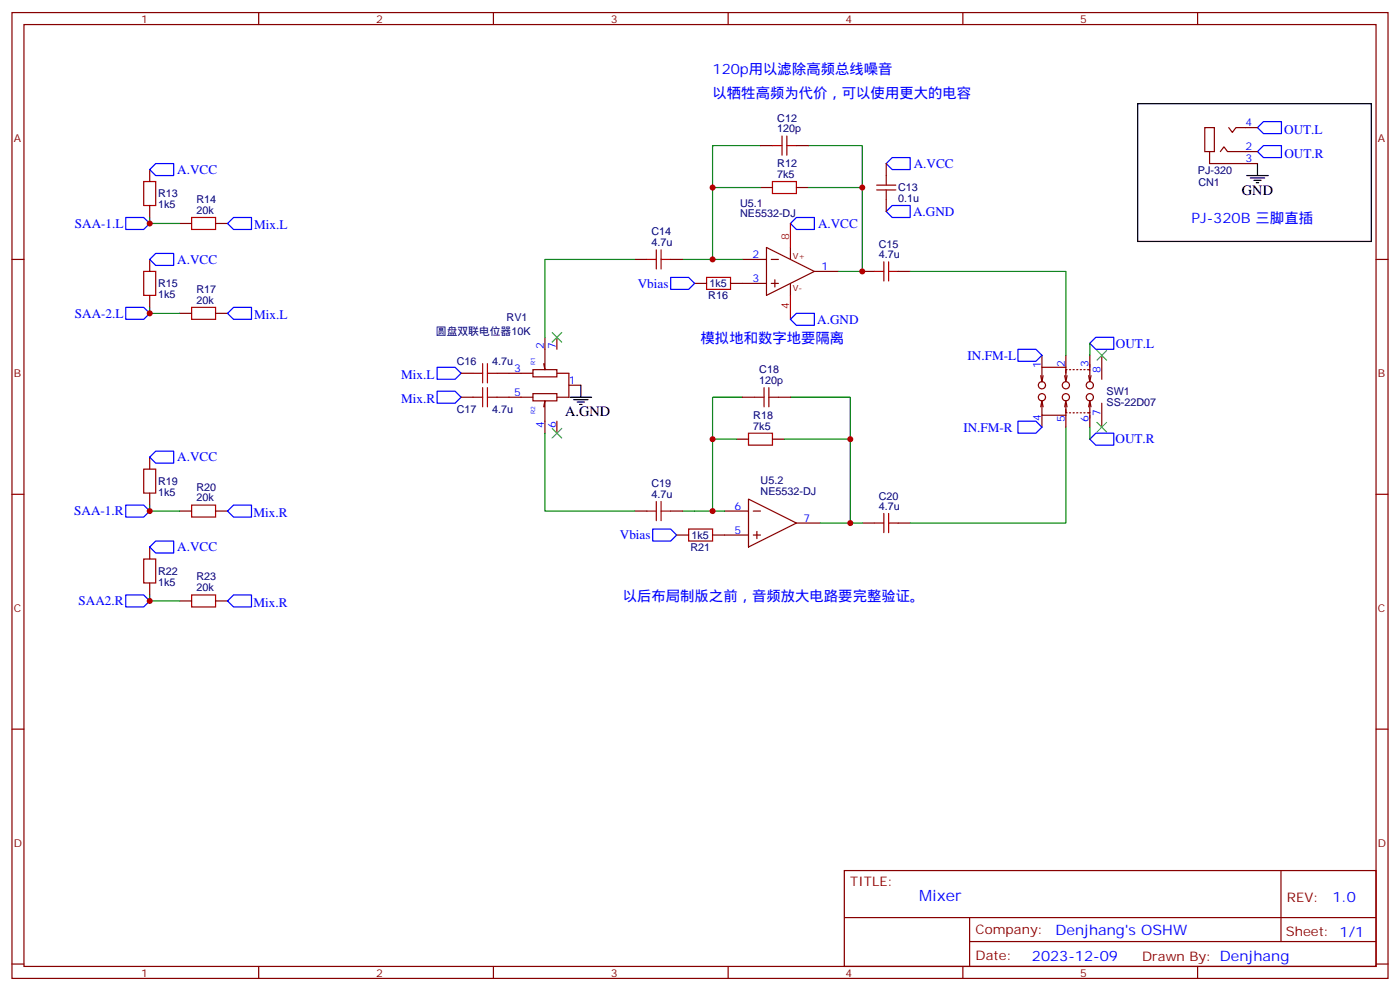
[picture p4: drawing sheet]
<svg xmlns="http://www.w3.org/2000/svg" width="412mm" height="292mm" viewBox="0 0 412 292" stroke-linecap="round" stroke-linejoin="round" font-family="sans-serif">
<g fill="none" stroke="#870000" stroke-width=".35">
<path d="M3.5 3.7h405.4v284.3h-405.4zM7.1 7.2h398.2v277.3h-398.2zM76.2 3.7v3.5M145.3 3.7v3.5M214.5 3.7v3.5M283.6 3.7v3.5M352.8 3.7v3.5M354.9 37.6h2.8v7h-2.8zM361.9 37.6l1.1 1.4 1.1-1.4h6.3M44.1 49.9v3.5M224 55.2h3.5M224 42.9h3.5"/>
<path d="M234.6 55.2h3.5M234.6 42.9h3.5M261.1 48.2v3.5M261.1 58.7v3.6M356.3 44.6v3.6h14.1M359.5 44.6l1-1.4 1.1 1.4h8.8M3.5 76.4h3.6M44.1 60.5v3.5M44.1 76.4v3.5M52.9 65.8h3.5M63.5 65.8h3.5M187 76.4h3.5"/>
<path d="M197.6 76.4h3.5M218.7 76.4h7.1M225.8 72.8l14.1 7.1-14.1 7.1zM227.2 76.4h2.1M232.8 72.8v3.6M239.9 79.9h7M254 79.9h3.5M264.6 79.9h3.5M405.3 76.4h3.6M44.1 87v3.5M52.9 92.3h3.5M63.5 92.3h3.5"/>
<path d="M160.5 99.3v9.5l-.3-1.7M164 99.3v3.5M204.6 83.4h3.5M215.2 83.4h10.6M227.2 83.4h2.1M228.2 82.4v2.1M232.8 83.4v3.6M135.8 116.9h3.5M135.8 109.9h3.5M146.4 116.9h10.6M146.4 109.9h10.6M157 108.8h7v2.1h-7z"/>
<path d="M157 115.9h7v2.1h-7zM160.2 119.8l.3-1.8v9.5M164 109.9h3.6v7h-3.6M167.6 113.4h3.5M218.7 116.9h3.5M229.3 116.9h3.5M306.6 110.6l.3 1.8M306.9 118v4.2h7.1M306.9 104.6v3.5M306.9 118l.4 1.8M306.9 118l-.3 1.8M307.3 110.6l-.4 1.8"/>
<path d="M313.6 110.6l.4 1.8 .3-1.8M313.6 119.8l.4-1.8 .3 1.8M314 108.1h-7.1v4.3M314 118.7v2.8h.3M314 104.6v5.3M314.3 108.8h-.3v2.9M315 108.8h.4M316.1 108.8h.3M317.1 108.8h.4M318.2 108.8h.4M319.3 108.8h.3M320.3 108.8h.7v2.9"/>
<path d="M320.7 110.6l.3 1.8 .4-1.8M320.7 119.8l.3-1.8 .4 1.8M321 118.7v2.8h-.7M321 104.6v4.4M324.6 104.6v7.1M324.6 118.7v7.1M44.1 134.6v3.5M164 124v3.5M217 129.3h3.5M227.5 129.3h3.6M306.9 122.2v3.6M314 120.5v5.3"/>
<path d="M315 121.5h.4M316.1 121.5h.3M317.1 121.5h.4M318.2 121.5h.4M319.3 121.5h.3M321 121.4v4.4M3.5 145.5h3.6M44.1 145.2v3.5M52.9 150.5h3.5M63.5 150.5h3.5M187 150.5h3.5M197.6 150.5h3.5"/>
<path d="M199.3 157.5h3.5M209.9 157.5h10.6M213.4 150.5h7.1M220.5 146.9l14.1 7.1-14.1 7zM221.9 150.5h2.1M221.9 157.5h2.1M223 156.5v2.1M234.6 154h7.1M254 154h3.5M264.6 154h3.5M405.3 145.5h3.6M44.1 161v3.6"/>
<path d="M44.1 171.6v3.6M52.9 176.9h3.5M63.5 176.9h3.5M3.5 214.7h3.6M405.3 214.7h3.6M248.7 256.3h156.6v28.2h-156.6zM377.3 256.3v20.9M248.7 270.1h156.5M285.6 277.2h119.6M285.6 270.1v14.2M3.5 283.8h3.6M76.2 284.5v3.5"/>
<path d="M145.3 284.5v3.5M214.5 284.5v3.5M283.6 284.5v3.5M352.8 284.5v3.5M405.3 283.8h3.6"/>
<circle cx="306.9" cy="116.9" r="1.06"/>
<circle cx="306.9" cy="113.4" r="1.06"/>
<circle cx="314" cy="116.9" r="1.06"/>
<circle cx="314" cy="113.4" r="1.06"/>
<circle cx="321" cy="116.9" r="1.06"/>
<circle cx="321" cy="113.4" r="1.06"/>
</g>
<g fill="none" stroke="#008700" stroke-width=".35">
<path d="M224 42.9h-14.1v12.3M224 55.2h-14.1v21.2M238.1 42.9h15.9v12.3M238.1 55.2h15.9v24.7h-7.1M44.1 64v1.8h8.8M187 76.4h-26.5v22.9M201.1 76.4h17.6M268.1 79.9h45.9v24.7M44.1 90.5v1.8h8.8M218.7 116.9h-8.8v12.4M232.8 116.9h17.7v12.4M321 101.1v3.5"/>
<path d="M160.5 127.5v23h26.5M217 129.3h-7.1v21.2M231.1 129.3h19.4v24.7h-8.8M314 125.8v28.2h-45.9M321 125.8v3.5M44.1 148.7v1.8h8.8M201.1 150.5h12.3M250.5 154h3.5M44.1 175.2v1.7h8.8"/>
</g>
<g fill="none" stroke="#00f" stroke-width=".35">
<path d="M372.2 35.8h5.3v3.5h-5.3l-1.8-1.7zM45.9 48.2h5.3v3.5h-5.3l-1.8-1.8zM262.8 46.4h5.3v3.5h-5.3l-1.7-1.7zM370.4 44.6l1.8-1.7h5.3v3.5h-5.3zM37 64h5.3l1.8 1.8-1.8 1.8h-5.3zM45.9 74.6h5.3v3.5h-5.3l-1.8-1.7zM68.8 64h5.3v3.6h-5.3l-1.8-1.8zM234.6 64h5.3v3.6h-5.3l-1.8-1.8zM261.1 62.3l1.7-1.8h5.3v3.5h-5.3zM37 90.5h5.3l1.8 1.8-1.8 1.7h-5.3zM68.8 90.5h5.3v3.5h-5.3l-1.8-1.7zM197.6 81.7h5.2l1.8 1.7-1.8 1.8h-5.2z"/>
<path d="M232.8 94l1.8-1.7h5.3v3.5h-5.3zM322.8 99.3h5.3v3.5h-5.3l-1.8-1.7zM128.8 108.1h5.3l1.7 1.8-1.7 1.8h-5.3zM128.8 115.2h5.3l1.7 1.7-1.7 1.8h-5.3zM299.9 102.8h5.3l1.7 1.8-1.7 1.8h-5.3zM45.9 132.8h5.3v3.5h-5.3l-1.8-1.7zM299.9 124h5.3l1.7 1.8-1.7 1.7h-5.3zM322.8 127.5h5.3v3.6h-5.3l-1.8-1.8zM37 148.7h5.3l1.8 1.8-1.8 1.7h-5.3zM45.9 159.3h5.3v3.5h-5.3l-1.8-1.8zM68.8 148.7h5.3v3.5h-5.3l-1.8-1.7zM192.3 155.8h5.3l1.7 1.7-1.7 1.8h-5.3z"/>
<path d="M37 175.2h5.3l1.8 1.7-1.8 1.8h-5.3zM68.8 175.2h5.3v3.5h-5.3l-1.8-1.8z"/>
</g>
<g fill="none" stroke="#a10000" stroke-width=".35">
<path d="M42.3 53.4h3.6v7.1h-3.6zM227.5 53.4h7.1v3.6h-7.1zM227.5 42.9h2.9M230.4 40v5.7M231.8 42.9h2.8M231.8 40v5.7M258.2 55.9h5.7M258.2 54.5h5.7M261.1 51.7v2.8M261.1 55.9v2.8M42.3 79.9h3.6v7.1h-3.6zM56.4 64h7.1v3.6h-7.1z"/>
<path d="M190.5 76.4h2.8M193.3 73.6v5.6M194.7 76.4h2.9M194.7 73.6v5.6M257.5 79.9h2.8M260.3 77.1v5.6M261.8 79.9h2.8M261.8 77.1v5.6M56.4 90.5h7.1v3.5h-7.1zM208.1 81.7h7.1v3.5h-7.1zM139.3 116.9h2.9M139.3 109.9h2.9"/>
<path d="M142.2 107.1v5.6M142.2 114.1v5.7M143.6 116.9h2.8M143.6 109.9h2.8M143.6 107.1v5.6M143.6 114.1v5.7M222.2 116.9h2.9M225.1 114.1v5.7M226.5 116.9h2.8M226.5 114.1v5.7M42.3 138.1h3.6v7.1h-3.6zM220.5 127.5h7v3.6h-7z"/>
<path d="M56.4 148.7h7.1v3.5h-7.1zM190.5 150.5h2.8M193.3 147.6v5.7M194.7 147.6v5.7M194.7 150.5h2.9M202.8 155.8h7.1v3.5h-7.1zM257.5 154h2.8M260.3 151.2v5.6M261.8 151.2v5.6M261.8 154h2.8M42.3 164.6h3.6v7h-3.6zM56.4 175.2h7.1v3.5h-7.1z"/>
</g>
<path d="M232.8 65.8v7M232.8 87v7" fill="none" stroke="#f00" stroke-width=".35"/>
<path d="M162.6 97.9l2.9 2.8M165.5 97.9l-2.9 2.8M323.1 103.2l2.9 2.8M326 103.2l-2.9 2.8M162.6 126.1l2.9 2.8M165.5 126.1l-2.9 2.8M323.1 124.4l2.9 2.8M326 124.4l-2.9 2.8" fill="none" stroke="#3c3" stroke-width=".35"/>
<path d="M335.1 30.5h68.8v40.6h-68.8zM367.2 51.7h6.4M368.3 52.4h4.2M369.4 53.1h2.1M370.1 53.8h.7M370.4 48.2v3.5M167.9 116.9h6.4M169 117.7h4.2M170 118.4h2.2M170.7 119.1h.7M171.1 113.4v3.5" fill="none" stroke="#000" stroke-width=".35"/>
<g fill="#c00">
<circle cx="250.5" cy="129.3" r=".88"/>
<circle cx="209.9" cy="129.3" r=".88"/>
<circle cx="209.9" cy="150.5" r=".88"/>
<circle cx="254" cy="55.2" r=".88"/>
<circle cx="209.9" cy="55.2" r=".88"/>
<circle cx="209.9" cy="76.4" r=".88"/>
<circle cx="254" cy="79.9" r=".88"/>
<circle cx="250.5" cy="154" r=".88"/>
<circle cx="44.1" cy="65.8" r=".88"/>
<circle cx="44.1" cy="92.3" r=".88"/>
<circle cx="44.1" cy="176.9" r=".88"/>
<circle cx="44.1" cy="150.5" r=".88"/>
</g>
<text font-size="4.6" fill="#00f" x="270.8" y="265.3">Mixer</text>
<g font-size="4.2" fill="#00f">
<text x="209.9" y="21.7">120p用以滤除高频总线噪音</text>
<text x="209.9" y="28.8">以牺牲高频为代价，可以使用更大的电容</text>
<text x="351" y="65.8">PJ-320B 三脚直插</text>
<text x="206.4" y="101.1">模拟地和数字地要隔离</text>
<text x="183.4" y="176.9">以后布局制版之前，音频放大电路要完整验证。</text>
<text x="392.5" y="265.6">1.0</text>
<text x="310.9" y="275.1">Denjhang's OSHW</text>
<text x="304" y="282.9">2023-12-09</text>
</g>
<g font-size="4.2">
<text x="365.8" y="57.3">GND</text>
<text x="166.5" y="122.6">A.GND</text>
</g>
<g font-size="3.9" fill="#00f">
<text x="378.3" y="39.5">OUT.L</text>
<text x="378.3" y="46.7">OUT.R</text>
<text x="52.2" y="51.2">A.VCC</text>
<text x="269.2" y="49.4">A.VCC</text>
<text x="269" y="63.5">A.GND</text>
<text x="22.1" y="67">SAA-1.L</text>
<text x="74.8" y="67.6">Mix.L</text>
<text x="241" y="67">A.VCC</text>
<text x="52.2" y="77.6">A.VCC</text>
<text x="187.9" y="84.7">Vbias</text>
<text x="22.1" y="93.5">SAA-2.L</text>
<text x="74.8" y="94">Mix.L</text>
<text x="240.7" y="95.3">A.GND</text>
<text x="285" y="105.9">IN.FM-L</text>
<text x="328.7" y="102.3">OUT.L</text>
<text x="118.2" y="111.7">Mix.L</text>
<text x="118.2" y="118.7">Mix.R</text>
<text x="283.8" y="127.1">IN.FM-R</text>
<text x="328.6" y="130.6">OUT.R</text>
<text x="52.2" y="135.8">A.VCC</text>
<text x="21.9" y="151.7">SAA-1.R</text>
<text x="74.7" y="152.2">Mix.R</text>
<text x="182.6" y="158.8">Vbias</text>
<text x="52.2" y="162.3">A.VCC</text>
<text x="23.1" y="178.2">SAA2.R</text>
<text x="74.7" y="178.7">Mix.R</text>
</g>
<g font-size="3.9" fill="#800">
<text x="250.5" y="260.9">TITLE:</text>
<text x="379.1" y="265.6">REV:</text>
<text x="287.4" y="275.1">Company:</text>
<text x="378.7" y="275.7">Sheet: 1/1</text>
<text x="287.4" y="282.8">Date:</text>
<text x="336.4" y="282.8">Drawn By: Denjhang</text>
</g>
<g font-size="3.2" fill="#800">
<text x="41.6" y="6.7">1</text>
<text x="110.8" y="6.7">2</text>
<text x="179.9" y="6.7">3</text>
<text x="249.1" y="6.7">4</text>
<text x="318.2" y="6.7">5</text>
<text x="4.1" y="41.8">A</text>
<text x="405.9" y="41.8">A</text>
<text x="4.1" y="110.9">B</text>
<text x="405.9" y="110.9">B</text>
<text x="4.1" y="180.1">C</text>
<text x="405.9" y="180.1">C</text>
<text x="4.1" y="249.2">D</text>
<text x="405.9" y="249.2">D</text>
<text x="41.6" y="287.5">1</text>
<text x="110.8" y="287.5">2</text>
<text x="179.9" y="287.5">3</text>
<text x="249.1" y="287.5">4</text>
<text x="318.2" y="287.5">5</text>
</g>
<g font-size="3.2" fill="#000080">
<text x="229" y="35.8">C12</text>
<text x="229" y="39">120p</text>
<text x="229" y="52.4">7k5</text>
<text x="229" y="49.2">R12</text>
<text x="352.9" y="51.1">PJ-320</text>
<text x="46.6" y="58.1">R13</text>
<text x="57.9" y="59.7">R14</text>
<text x="264.6" y="59.5">0.1u</text>
<text x="264.6" y="56.3">C13</text>
<text x="353" y="54.6">CN1</text>
<text x="46.6" y="61.3">1k5</text>
<text x="57.9" y="63">20k</text>
<text x="218" y="64">NE5532-DJ</text>
<text x="218" y="60.8">U5.1</text>
<text x="191.9" y="69.3">C14</text>
<text x="191.9" y="72.5">4.7u</text>
<text x="258.9" y="76">4.7u</text>
<text x="258.9" y="73">C15</text>
<text x="46.6" y="87.8">1k5</text>
<text x="46.6" y="84.6">R15</text>
<text x="57.9" y="89.4">20k</text>
<text x="57.9" y="86.2">R17</text>
<text x="208.6" y="88.1">R16</text>
<text x="209" y="84.6">1k5</text>
<text x="149.2" y="94.4">RV1</text>
<text x="128.4" y="98.7">圆盘双联电位器10K</text>
<text x="134.6" y="107.5">C16</text>
<text x="145" y="107.5">4.7u</text>
<text x="223.7" y="113.1">120p</text>
<text x="223.7" y="109.9">C18</text>
<text x="326" y="119.5">SS-22D07</text>
<text x="326" y="116.3">SW1</text>
<text x="134.6" y="121.6">C17</text>
<text x="145" y="121.6">4.7u</text>
<text x="221.9" y="123.2">R18</text>
<text x="221.9" y="126.5">7k5</text>
<text x="46.6" y="142.8">R19</text>
<text x="191.9" y="143.4">C19</text>
<text x="224.1" y="142.6">U5.2</text>
<text x="46.6" y="146">1k5</text>
<text x="57.9" y="147.6">20k</text>
<text x="57.9" y="144.4">R20</text>
<text x="191.9" y="146.6">4.7u</text>
<text x="224.1" y="145.8">NE5532-DJ</text>
<text x="258.9" y="147.1">C20</text>
<text x="258.9" y="150.1">4.7u</text>
<text x="203.7" y="158.7">1k5</text>
<text x="203.4" y="162.2">R21</text>
<text x="46.6" y="172.4">1k5</text>
<text x="46.6" y="169.2">R22</text>
<text x="57.9" y="170.9">R23</text>
<text x="57.9" y="174.1">20k</text>
</g>
<g font-size="3.2" fill="#00f">
<text x="366.9" y="37.2">4</text>
<text x="366.9" y="44.3">2</text>
<text x="366.9" y="47.8">3</text>
<text x="221.6" y="76">2</text>
<text x="221.6" y="83.1">3</text>
<text x="242" y="79.6">1</text>
<text x="160.2" y="102.8" transform="rotate(-90 160.2 102.8)">2</text>
<text x="163.7" y="102.8" transform="rotate(-90 163.7 102.8)">7</text>
<text x="151.4" y="109.5">3</text>
<text x="167.6" y="113.1">1</text>
<text x="306.6" y="108.5" transform="rotate(-90 306.6 108.5)">1</text>
<text x="313.6" y="108.1" transform="rotate(-90 313.6 108.1)">2</text>
<text x="320.7" y="108.1" transform="rotate(-90 320.7 108.1)">3</text>
<text x="324.2" y="109.9" transform="rotate(-90 324.2 109.9)">8</text>
<text x="151.4" y="116.6">5</text>
<text x="306.6" y="123.9" transform="rotate(-90 306.6 123.9)">4</text>
<text x="313.6" y="124.3" transform="rotate(-90 313.6 124.3)">5</text>
<text x="320.7" y="124.3" transform="rotate(-90 320.7 124.3)">6</text>
<text x="324.2" y="122.5" transform="rotate(-90 324.2 122.5)">7</text>
<text x="160.2" y="126" transform="rotate(-90 160.2 126)">4</text>
<text x="163.7" y="126" transform="rotate(-90 163.7 126)">6</text>
<text x="216.4" y="150.1">6</text>
<text x="236.7" y="153.6">7</text>
<text x="216.4" y="157.2">5</text>
</g>
<g font-size="3.2" fill="#f00">
<text x="232.5" y="70.7" transform="rotate(-90 232.5 70.7)">8</text>
<text x="232.5" y="91.1" transform="rotate(-90 232.5 91.1)">4</text>
</g>
<g font-size="2.5" fill="#800">
<text x="233.5" y="76.4">V+</text>
<text x="233.5" y="85.5">V-</text>
</g>
<g font-size="1.8" fill="#00f">
<text x="157.6" y="107.5" transform="rotate(-90 157.6 107.5)">R1</text>
<text x="157.6" y="121.9" transform="rotate(-90 157.6 121.9)">R2</text>
</g>
</svg>
